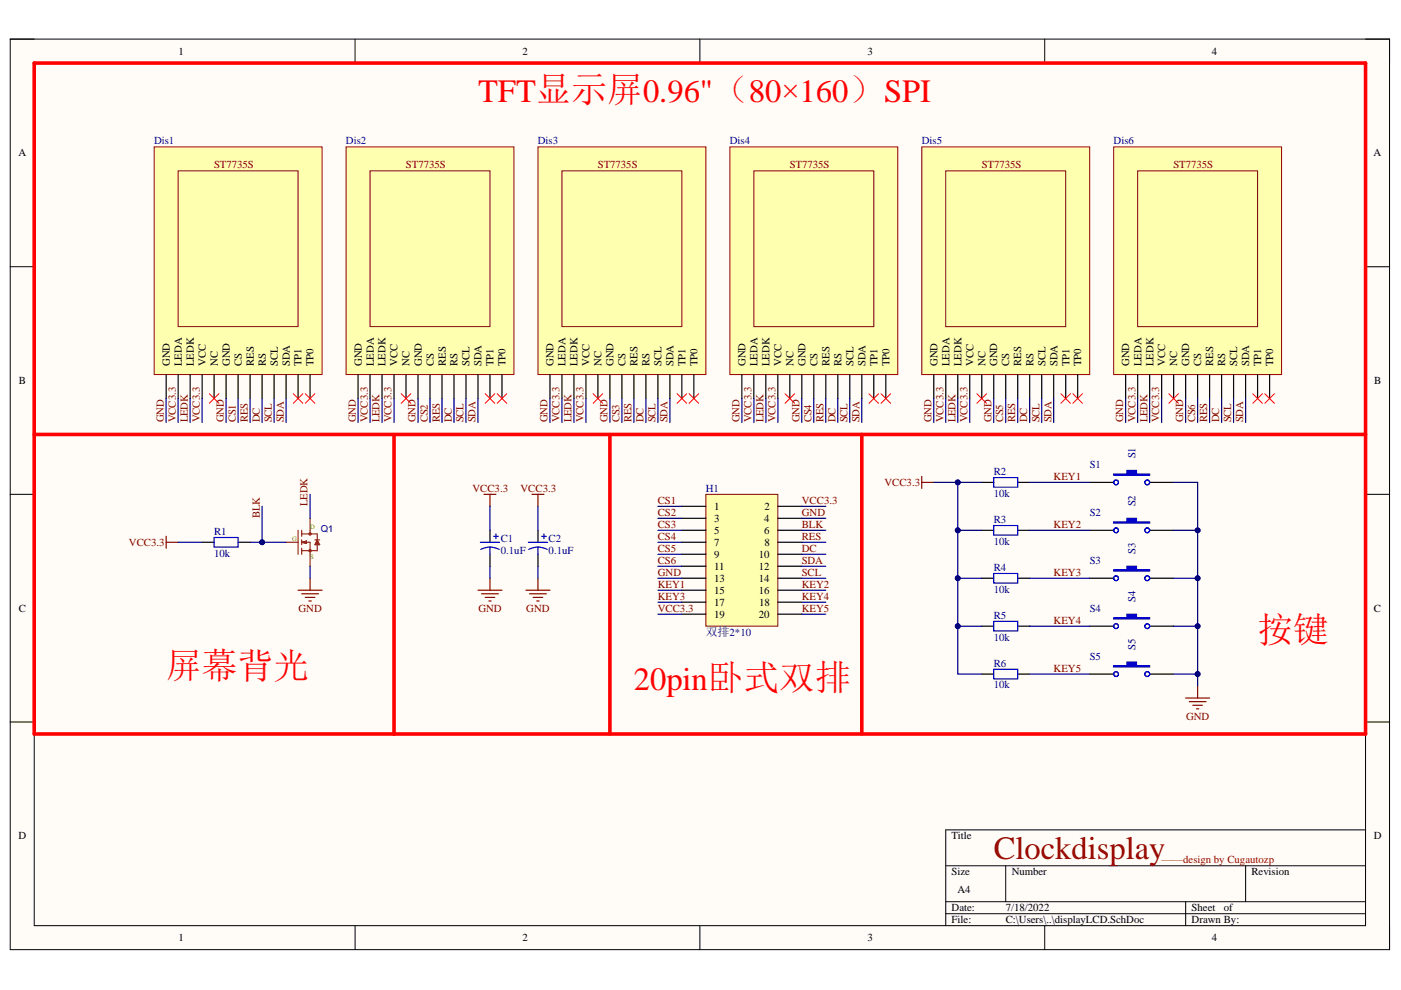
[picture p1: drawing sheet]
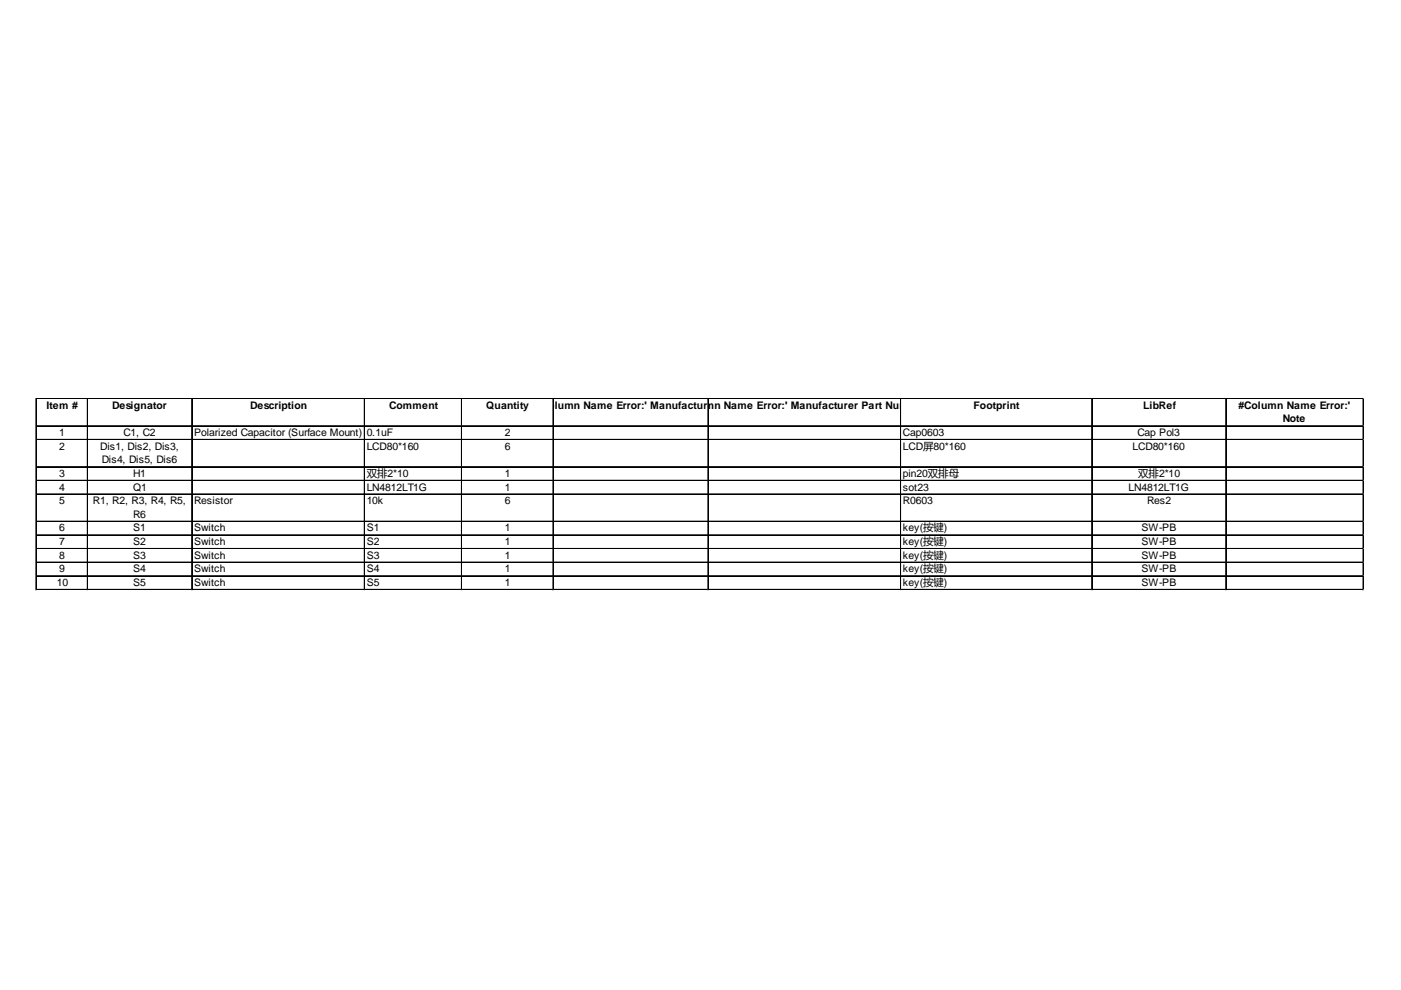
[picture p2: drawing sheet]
# Altium project displayLCD.PrjPcb
1 sheet, 21 parts. Net scope: global (net labels, ports and power ports of the same name join across sheets).
Board file: displayLCD.PcbDoc

## Sheet displayLCD.SchDoc
size A4

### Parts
C1  0.1uF  [Cap0603]
C2  0.1uF  [Cap0603]
Dis1  LCD80*160  [LCD屏80*160]  (value not drawn)
Dis2  LCD80*160  [LCD屏80*160]  (value not drawn)
Dis3  LCD80*160  [LCD屏80*160]  (value not drawn)
Dis4  LCD80*160  [LCD屏80*160]  (value not drawn)
Dis5  LCD80*160  [LCD屏80*160]  (value not drawn)
Dis6  LCD80*160  [LCD屏80*160]  (value not drawn)
H1  双排2*10  [pin20双排母]
Q1  LN4812LT1G  [sot23]  (value not drawn)
R1  10k  [R0603]
R2  10k  [R0603]
R3  10k  [R0603]
R4  10k  [R0603]
R5  10k  [R0603]
R6  10k  [R0603]
S1  S1  [key(按键)]
S2  S2  [key(按键)]
S3  S3  [key(按键)]
S4  S4  [key(按键)]
S5  S5  [key(按键)]

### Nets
GND: C1.2 C2.2 Dis1.8(GND) Dis1.13(GND) Dis2.8(GND) Dis2.13(GND) Dis3.8(GND) Dis3.13(GND) Dis4.8(GND) Dis4.13(GND) Dis5.8(GND) Dis5.13(GND) Dis6.8(GND) Dis6.13(GND) H1.4 H1.13 Q1.2(S) S1.2 S2.2 S3.2 S4.2 S5.2
VCC3.3: C1.1 C2.1 Dis1.10(VCC) Dis1.12(LEDA) Dis2.10(VCC) Dis2.12(LEDA) Dis3.10(VCC) Dis3.12(LEDA) Dis4.10(VCC) Dis4.12(LEDA) Dis5.10(VCC) Dis5.12(LEDA) Dis6.10(VCC) Dis6.12(LEDA) H1.2 H1.19 R1.1 R2.1 R3.1 R4.1 R5.1 R6.1
BLK: H1.6 Q1.1(G) R1.2
CS1: Dis1.7(CS) H1.1
CS2: Dis2.7(CS) H1.3
CS3: Dis3.7(CS) H1.5
CS4: Dis4.7(CS) H1.7
CS5: Dis5.7(CS) H1.9
CS6: Dis6.7(CS) H1.11
DC: Dis1.5(RS) Dis2.5(RS) Dis3.5(RS) Dis4.5(RS) Dis5.5(RS) Dis6.5(RS) H1.10
KEY1: H1.15 R2.2 S1.1
KEY2: H1.16 R3.2 S2.1
KEY3: H1.17 R4.2 S3.1
KEY4: H1.18 R5.2 S4.1
KEY5: H1.20 R6.2 S5.1
LEDK: Dis1.11(LEDK) Dis2.11(LEDK) Dis3.11(LEDK) Dis4.11(LEDK) Dis5.11(LEDK) Dis6.11(LEDK) Q1.3(D)
RES: Dis1.6(RES) Dis2.6(RES) Dis3.6(RES) Dis4.6(RES) Dis5.6(RES) Dis6.6(RES) H1.8
SCL: Dis1.4(SCL) Dis2.4(SCL) Dis3.4(SCL) Dis4.4(SCL) Dis5.4(SCL) Dis6.4(SCL) H1.14
SDA: Dis1.3(SDA) Dis2.3(SDA) Dis3.3(SDA) Dis4.3(SDA) Dis5.3(SDA) Dis6.3(SDA) H1.12

Not connected (* = marked no-connect by the designer): Dis1 1(TP0)* 2(TP1)* 9(NC)*; Dis2 1(TP0)* 2(TP1)* 9(NC)*; Dis3 1(TP0)* 2(TP1)* 9(NC)*; Dis4 1(TP0)* 2(TP1)* 9(NC)*; Dis5 1(TP0)* 2(TP1)* 9(NC)*; Dis6 1(TP0)* 2(TP1)* 9(NC)*

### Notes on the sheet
- TFT显示屏0.96"（80×160）SPI
- 按键
- 屏幕背光
- 20pin卧式双排
- Clockdisplay
- ——design by Cugautozp
